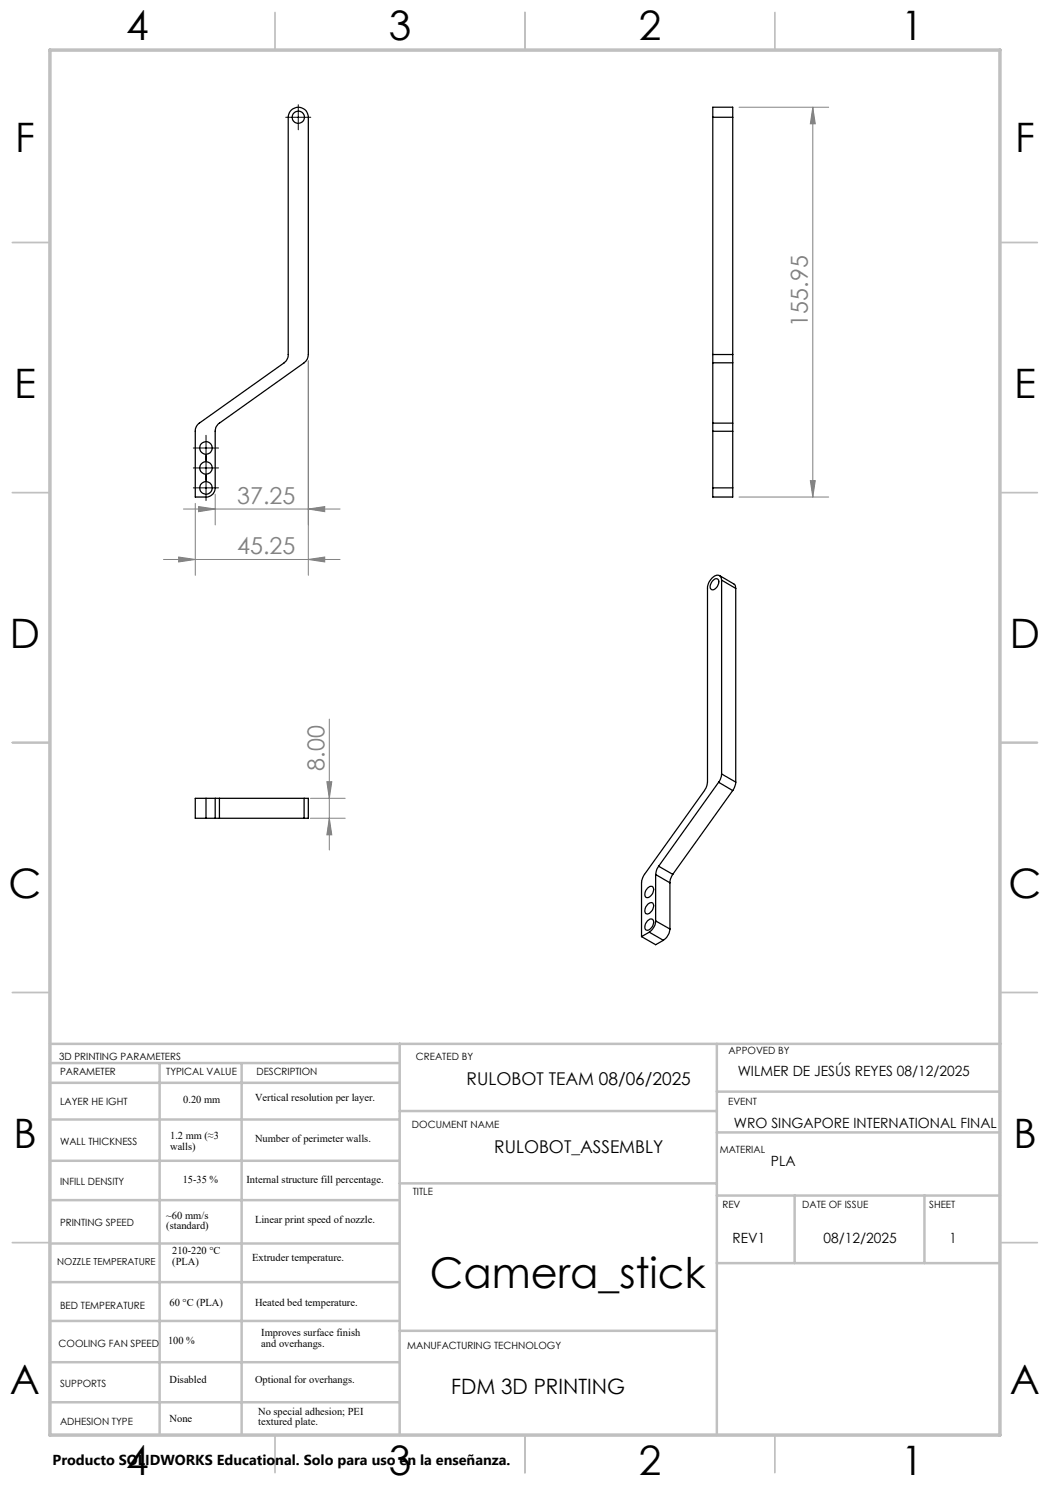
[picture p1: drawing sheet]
<svg xmlns="http://www.w3.org/2000/svg" width="210mm" height="297mm" viewBox="0 0 210 297" stroke-linecap="round" stroke-linejoin="round" font-family="sans-serif">
<g fill="none" stroke="#c0c0c0" stroke-width=".35">
<path d="M55 2.5v7.5M105 2.5v7.5M155 2.5v7.5M2.5 48.5h7.5M200 48.5h7.5M2.5 98.5h7.5M200 98.5h7.5M2.5 148.5h7.5M200 148.5h7.5M2.5 198.5h7.5M200 198.5h7.5M2.5 248.5h7.5"/>
<path d="M200 248.5h7.5M55 287v7.5M105 287v7.5M155 287v7.5"/>
</g>
<g fill="none" stroke="#c0c0c0" stroke-width=".5">
<path d="M10 208.8h190.2M10 212.6h69.6M10 216.6h69.6M31.9 212.6v74.4M48.3 212.6v74.4M79.9 208.8v78.2M143.4 208.8v78.2M143.4 218.3h56.6M10 223.9h69.6M10 232.2h69.6M79.9 236.7h63.5M79.9 222.2h63.5"/>
<path d="M143.4 226.5h56.6M143.4 239.1h56.6M158.9 239.1v13.5M184.9 239.1v13.5M10 240h69.6M10 256.4h69.6M10 248.7h69.6M143.4 252.6h56.6M10 272.4h69.6M10 264.2h69.6M79.9 266.2h63.5M10 280.5h69.6"/>
</g>
<path d="M10 10h190v277h-190z" fill="none" stroke="#c0c0c0" stroke-width=".7"/>
<g fill="none" stroke="#000" stroke-width=".25">
<path d="M58.4 21.9a2.02 2.02 0 0 1 2.1-.2 2.02 2.02 0 0 1 1.2 1.8v47.4a2.01 2.01 0 0 1-.9 1.7l-16.9 12a1.89 1.89 0 0 0-.9 1.7v11.3a1.79 1.79 0 0 1-1.8 1.8h-2.1v-13.1a1.97 1.97 0 0 1 .8-1.7l16.9-12a2.11 2.11 0 0 0 .8-1.7v-47.4l.3-1.1zM142.6 23.5v-2.1h3.9v2.1M142.6 23.5h3.9M142.6 23.5v47.4M146.5 23.5v47.4M142.6 70.9v1.7M142.6 70.9h3.9M142.6 72.6h3.9M142.6 72.6v12M146.5 70.9v1.7M146.5 72.6v12M142.6 84.6v1.7"/>
<path d="M142.6 97.6v1.8h3.9v-1.8M142.6 86.3v11.3M142.6 84.6h3.9M142.6 86.3h3.9M142.6 97.6h3.9M146.5 84.6v1.7M146.5 86.3v11.3M142.6 116.1a.66 .66 0 0 1 .9-.3 .66 .66 0 0 1 .2 1 1.3 1.3 0 0 1-1.4 1.1 1.25 1.25 0 0 1 .3-1.8zM143.9 115.1l2.9 1.7 .3 .4v.5M144.3 116a.91 .91 0 0 0-.6-.9 .91 .91 0 0 0-1 .3 2.98 2.98 0 0 0-1.2 2.3v38.7l-.1 .7-.5 1-12.3 17.4-.3 1.1v10.7M144.3 116v38.8M144.3 116l2.8 1.7"/>
<path d="M147.1 117.7v38.7M41.2 159.7h1.8M41.2 159.7h-2.1v4h2.1M41.2 159.7v4M43 159.7h.9M43 159.7v4M43.9 159.7h16.9M43.9 159.7v4M60.8 159.7h.9v4h-.9M60.8 159.7v4M143.7 156.5l-12 16.7M143.7 156.5l2.8 1.6"/>
<path d="M144.3 154.8l-.2 1.1-.4 .6M144.3 154.8l2.8 1.6M146.5 158.1l-12 16.8M147.1 156.4l-.2 1.1-.4 .6M41.2 163.7h1.8M43 163.7h.9M43.9 163.7h16.9M129.5 177.6a.65 .65 0 0 1 .7-.3 .65 .65 0 0 1 .5 .6 1.67 1.67 0 0 1-1.3 1.6 1.04 1.04 0 0 1 0-1.7zM131.1 174.9v9.3M131.1 174.9l2.9 1.7M131.7 173.2l-.3 .6-.3 1.1M131.7 173.2l2.8 1.7"/>
<path d="M134 176.6v9.2M134.5 174.9l-.4 1-.1 .7M128.3 187.3l2.8 1.6 1.6-.8M129.5 184.1a.68 .68 0 0 1 1-.2 .68 .68 0 0 1 .1 1 1.1 1.1 0 0 1-1.5 1 1.62 1.62 0 0 1 .4-1.8zM129.5 180.9a.64 .64 0 0 1 .7-.4 .64 .64 0 0 1 .5 .6 1.67 1.67 0 0 1-1.3 1.7 .99 .99 0 0 1 0-1.7zM129.9 186.4l-1.6 .9M129.9 186.4l2.8 1.7M131.1 184.2a2.84 2.84 0 0 1-1.2 2.2M131.1 184.2l2.9 1.6M134 185.8a3 3 0 0 1-1.3 2.3"/>
<circle cx="59.7" cy="23.5" r="1.23"/>
<circle cx="41.2" cy="97.6" r="1.25"/>
<circle cx="41.2" cy="89.6" r="1.24"/>
<circle cx="41.2" cy="93.6" r="1.24"/>
</g>
<g fill="none" stroke="#808080" stroke-width=".2">
<path d="M147.8 21.4h17.9M162.6 21.4l.5 3.4h-1zM162.6 21.4v78M61.7 72.2v42.9M43 98.8v6.2M147.8 99.4h17.9M162.1 96.1h1l-.5 3.3zM32.7 111.9h35.3M35.7 111.4l3.4 .5-3.4 .5zM36.7 101.8h31.3M39.1 100.7v14.4M39.7 101.3l3.3 .5-3.3 .5z"/>
<path d="M61.7 111.9l3.2-.5v1zM61.7 101.8l3.2-.5v1zM62.1 159.7h6.9M65.4 156.3h1l-.5 3.4zM65.9 143.8v26.2M62.1 163.7h6.9M65.9 163.7l.5 3.3h-1z"/>
</g>
<path d="M57.1 23.5h5.1M59.7 21v5M38.7 97.6h5M38.7 89.6h5M38.7 93.6h5M41.2 87.1v13" fill="none" stroke="#000" stroke-width=".2"/>
<g fill="#808080">
<path d="M61.7 111.9l3.2-.5v1zM35.7 111.4l3.4 .5-3.4 .5z"/>
<path d="M39.7 101.3l3.3 .5-3.3 .5zM61.7 101.8l3.2-.5v1z"/>
<path d="M65.9 163.7l.5 3.3h-1zM65.4 156.3h1l-.5 3.4z"/>
<path d="M162.1 96.1h1l-.5 3.3zM162.6 21.4l.5 3.4h-1z"/>
</g>
<text font-size="8.5" x="86" y="257.6">Camera_stick</text>
<g font-size="8.1">
<text x="25.2" y="8">4</text>
<text x="77.7" y="8">3</text>
<text x="127.7" y="8">2</text>
<text x="180.2" y="8">1</text>
<text x="3" y="30.4">F</text>
<text x="203" y="30.4">F</text>
<text x="2.8" y="79.6">E</text>
<text x="202.8" y="79.6">E</text>
<text x="2" y="129.6">D</text>
<text x="202" y="129.6">D</text>
<text x="1.7" y="179.6">C</text>
<text x="201.7" y="179.6">C</text>
<text x="2.7" y="229.6">B</text>
<text x="202.7" y="229.6">B</text>
<text x="2" y="278.9">A</text>
<text x="202" y="278.9">A</text>
<text x="25.2" y="295">4</text>
<text x="77.7" y="295">3</text>
<text x="127.7" y="295">2</text>
<text x="180.2" y="295">1</text>
</g>
<g font-size="4.7" fill="#808080">
<text x="161.6" y="65.3" transform="rotate(-90 161.6 65.3)">155.95</text>
<text x="47.5" y="100.8">37.25</text>
<text x="47.5" y="110.9">45.25</text>
<text x="64.9" y="154.2" transform="rotate(-90 64.9 154.2)">8.00</text>
</g>
<text font-size="4.2" x="90.2" y="278.9">FDM 3D PRINTING</text>
<g font-size="3.5">
<text x="93.3" y="217">RULOBOT TEAM 08/06/2025</text>
<text x="98.8" y="230.6">RULOBOT_ASSEMBLY</text>
</g>
<text font-size="2.9" x="10.5" y="292.9">Producto SOLIDWORKS Educational. Solo para uso en la enseñanza.</text>
<g font-size="2.8">
<text x="147.5" y="215.1">WILMER DE JESÚS REYES 08/12/2025</text>
<text x="146.8" y="225.6">WRO SINGAPORE INTERNATIONAL FINAL</text>
<text x="154.2" y="233.1">PLA</text>
<text x="146.5" y="248.6">REV1</text>
<text x="164.7" y="248.6">08/12/2025</text>
<text x="189.9" y="248.6">1</text>
</g>
<g font-size="2.1">
<text x="36.6" y="220.6">0.20 mm</text>
<text x="51" y="220.2">Vertical resolution per layer.</text>
<text x="34" y="227.9">1.2 mm (≈3</text>
<text x="34" y="230">walls)</text>
<text x="51" y="228.3">Number of perimeter walls.</text>
<text x="36.6" y="236.7">15-35 %</text>
<text x="49.3" y="236.7">Internal structure fill percentage.</text>
<text x="33.3" y="243.7">~60 mm/s</text>
<text x="33.3" y="245.8">(standard)</text>
<text x="51" y="244.5">Linear print speed of nozzle.</text>
<text x="34.4" y="250.8">210-220 °C</text>
<text x="34.4" y="252.9">(PLA)</text>
<text x="50.4" y="252.3">Extruder temperature.</text>
<text x="33.9" y="261.2">60 °C (PLA)</text>
<text x="51" y="261.1">Heated bed temperature.</text>
<text x="33.6" y="268.7">100 %</text>
<text x="52.3" y="267.3">Improves surface finish</text>
<text x="52.3" y="269.4">and overhangs.</text>
<text x="33.9" y="276.7">Disabled</text>
<text x="51" y="276.6">Optional for overhangs.</text>
<text x="33.9" y="284.4">None</text>
<text x="51.6" y="282.9">No special adhesion; PEI</text>
<text x="51.6" y="285.1">textured plate.</text>
</g>
<g font-size="2">
<text x="11.8" y="212">3D PRINTING PARAMETERS</text>
<text x="12" y="215.1">PARAMETER</text>
<text x="33.2" y="215.1">TYPICAL VALUE</text>
<text x="51.3" y="215.1">DESCRIPTION</text>
<text x="83.2" y="212">CREATED BY</text>
<text x="145.7" y="210.7">APPOVED BY</text>
<text x="12" y="220.9">LAYER HE IGHT</text>
<text x="145.6" y="221">EVENT</text>
<text x="82.4" y="225.6">DOCUMENT NAME</text>
<text x="12" y="229">WALL THICKNESS</text>
<text x="143.9" y="230.5">MATERIAL</text>
<text x="12" y="236.9">INFILL DENSITY</text>
<text x="82.6" y="238.9">TITLE</text>
<text x="12" y="245.2">PRINTING SPEED</text>
<text x="144.5" y="241.7">REV</text>
<text x="160.4" y="241.7">DATE OF ISSUE</text>
<text x="185.8" y="241.7">SHEET</text>
<text x="12" y="261.8">BED TEMPERATURE</text>
<text x="11.7" y="269.4">COOLING FAN SPEED</text>
<text x="81.4" y="269.8">MANUFACTURING TECHNOLOGY</text>
<text x="12" y="277.3">SUPPORTS</text>
<text x="12" y="285.1">ADHESION TYPE</text>
</g>
<text font-size="1.9" x="11.4" y="253">NOZZLE TEMPERATURE</text>
</svg>
